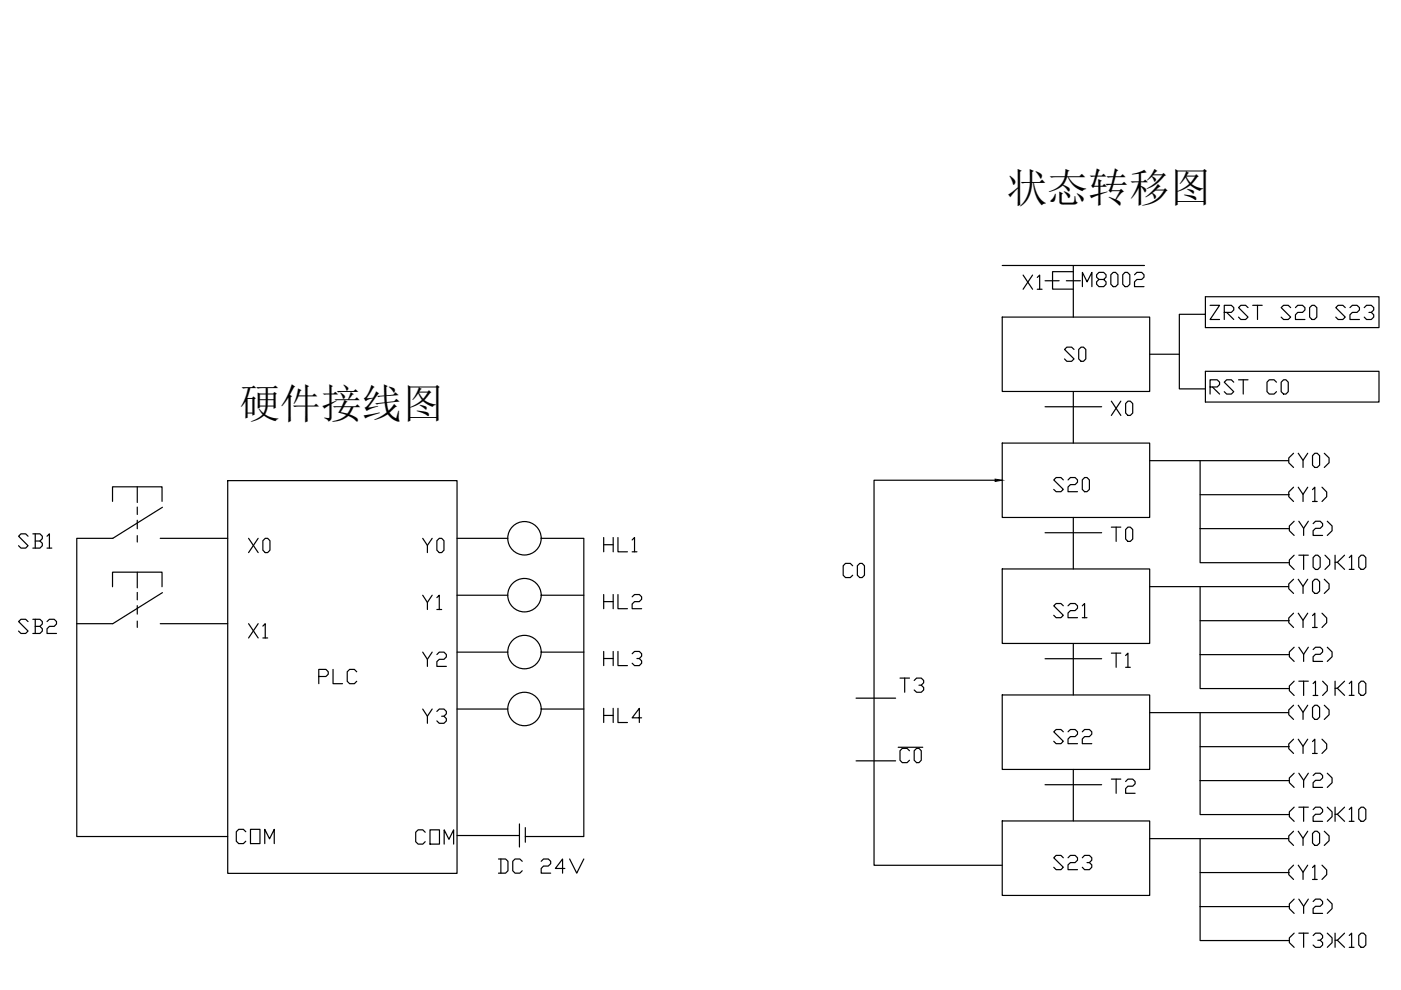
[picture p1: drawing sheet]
<svg xmlns="http://www.w3.org/2000/svg" width="297mm" height="210mm" viewBox="0 0 297 210" stroke-linecap="round" stroke-linejoin="round" font-family="sans-serif">
<!-- layer: 0 -->
<g fill="none" stroke="#000" stroke-width=".25">
<path d="M212.5 56.3h30.2M221.6 59.5h3M226.1 59.5h3M227.6 57.6h-4.4v3.7h4.4M227.6 56.3v10.9M212.5 67.2h31.3v15.8h-31.3zM243.8 75.1h6.2M255.6 69.5h36.8v-6.6h-36.8v3.7h-5.6v15.9h5.6M255.6 78.7h36.8v6.5h-36.8M212.5 93.9h31.3v15.8h-31.3zM221.6 86.2h12M227.6 83v10.9"/>
<path d="M243.8 97.7h29.4M254.4 97.7v14.4M23.9 106.3v-3.1h10.5v3.1M29.1 103.2v3.3M29.1 107.5v1.6M29.1 110.3v1.8M29.1 113.6v1.3M34 114.1h14.3M34.4 107.6l-10.5 6.5h-7.6v63.3h32M48.3 101.9h48.6v83.3h-48.6zM96.9 114.1h10.8M114.8 114.1h9v63.3h-12.4"/>
<path d="M211 101.8h-25.7v81.7h27.2M221.6 113h12M227.6 109.7v10.9M254.4 112.1v7.2h18.9M254.4 104.9h18.9M254.4 112.1h18.9M23.9 124.4v-3.1h10.5v3.1M29.1 121.3v3.3M29.1 125.6v1.6M29.1 128.4v1.8M29.1 131.7v1.3M34 132.2h14.3"/>
<path d="M34.4 125.7l-10.5 6.5h-7.6M96.9 126.2h10.8M96.9 138.3h10.8M114.8 126.2h9M114.8 138.3h9M212.5 120.6h31.3v15.8h-31.3zM221.6 139.7h12M227.6 136.4v10.9M243.8 124.4h29.4M254.4 138.8v7.2h18.9M254.4 124.4v14.4M254.4 131.6h18.9"/>
<path d="M254.4 138.8h18.9M96.9 150.3h10.8M114.8 150.3h9M181.5 148h8.4M212.5 147.3h31.3v15.8h-31.3zM243.8 151.1h29.4M254.4 151.1v14.4M254.4 158.3h18.9M96.9 177.2h13.2M110.1 174.7v4.9M111.4 175.5v3.1M181.5 161.3h8.4"/>
<path d="M212.5 174.1h31.3v15.8h-31.3zM221.6 166.4h12M227.6 163.1v11M243.8 177.8h29.4M254.4 165.5v7.2h18.9M254.4 177.8v14.4M254.4 165.5h18.9M254.4 192.2v7.2h18.9M254.4 185h18.9M254.4 192.2h18.9"/>
<circle cx="111.2" cy="114.1" r="3.5"/>
<circle cx="111.2" cy="138.3" r="3.5"/>
<circle cx="111.2" cy="126.2" r="3.5"/>
<circle cx="111.2" cy="150.3" r="3.5"/>
</g>
<path d="M211 101.6l1.5 .2-1.5 .3z" fill="#000" stroke="#000" stroke-width=".21"/>
<g font-size="8.6">
<text x="213.5" y="42.8">状态转移图</text>
<text x="50.8" y="88.5">硬件接线图</text>
</g>
<g font-size="6.6">
<text x="228.6" y="62.1">M8002</text>
<text x="255.8" y="69.1">ZRST S20 S23</text>
<text x="224.7" y="78">S0</text>
<text x="222.6" y="105.5">S20</text>
<text x="272.3" y="107.6">(Y1)</text>
<text x="3.2" y="117.5">SB1</text>
<text x="51.9" y="118.5">X0</text>
<text x="88.9" y="118.5">Y0</text>
<text x="234.6" y="116.1">T0</text>
<text x="177.8" y="123.8">C0</text>
<text x="272.3" y="122.1">(T0)</text>
<text x="282.2" y="122.1">K10</text>
<text x="88.9" y="130.5">Y1</text>
<text x="51.9" y="136.5">X1</text>
<text x="222.6" y="132.3">S21</text>
<text x="272.3" y="134.4">(Y1)</text>
<text x="88.9" y="142.5">Y2</text>
<text x="127" y="142.5">HL3</text>
<text x="234.6" y="142.9">T1</text>
<text x="272.3" y="141.5">(Y2)</text>
<text x="189.8" y="148.2">T3</text>
<text x="127" y="154.5">HL4</text>
<text x="272.3" y="153.8">(Y0)</text>
<text x="189.8" y="163">C0</text>
<text x="272.3" y="168.3">(Y2)</text>
<text x="49.4" y="180.3">COM</text>
<text x="87.1" y="180.3">COM</text>
<text x="272.3" y="180.6">(Y0)</text>
<text x="272.3" y="187.7">(Y1)</text>
<text x="272.3" y="202.1">(T3)</text>
<text x="282.2" y="202.1">K10</text>
</g>
<g font-size="6.2">
<text x="215.9" y="62.4">X1</text>
<text x="234.6" y="89.3">X0</text>
<text x="255.8" y="84.7">RST C0</text>
<text x="272.3" y="100.2">(Y0)</text>
<text x="127" y="118.2">HL1</text>
<text x="272.3" y="114.7">(Y2)</text>
<text x="127" y="130.2">HL2</text>
<text x="272.3" y="127">(Y0)</text>
<text x="3.2" y="135.5">SB2</text>
<text x="66.7" y="146.1">PLC</text>
<text x="272.3" y="148.5">(T1)</text>
<text x="282.2" y="148.5">K10</text>
<text x="88.9" y="154.5">Y3</text>
<text x="222.6" y="158.8">S22</text>
<text x="272.3" y="160.9">(Y1)</text>
<text x="234.6" y="169.3">T2</text>
<text x="272.3" y="175.3">(T2)</text>
<text x="282.2" y="175.3">K10</text>
<text x="222.6" y="185.6">S23</text>
<text x="104.8" y="186.3">DC 24V</text>
<text x="272.3" y="194.7">(Y2)</text>
</g>
</svg>
